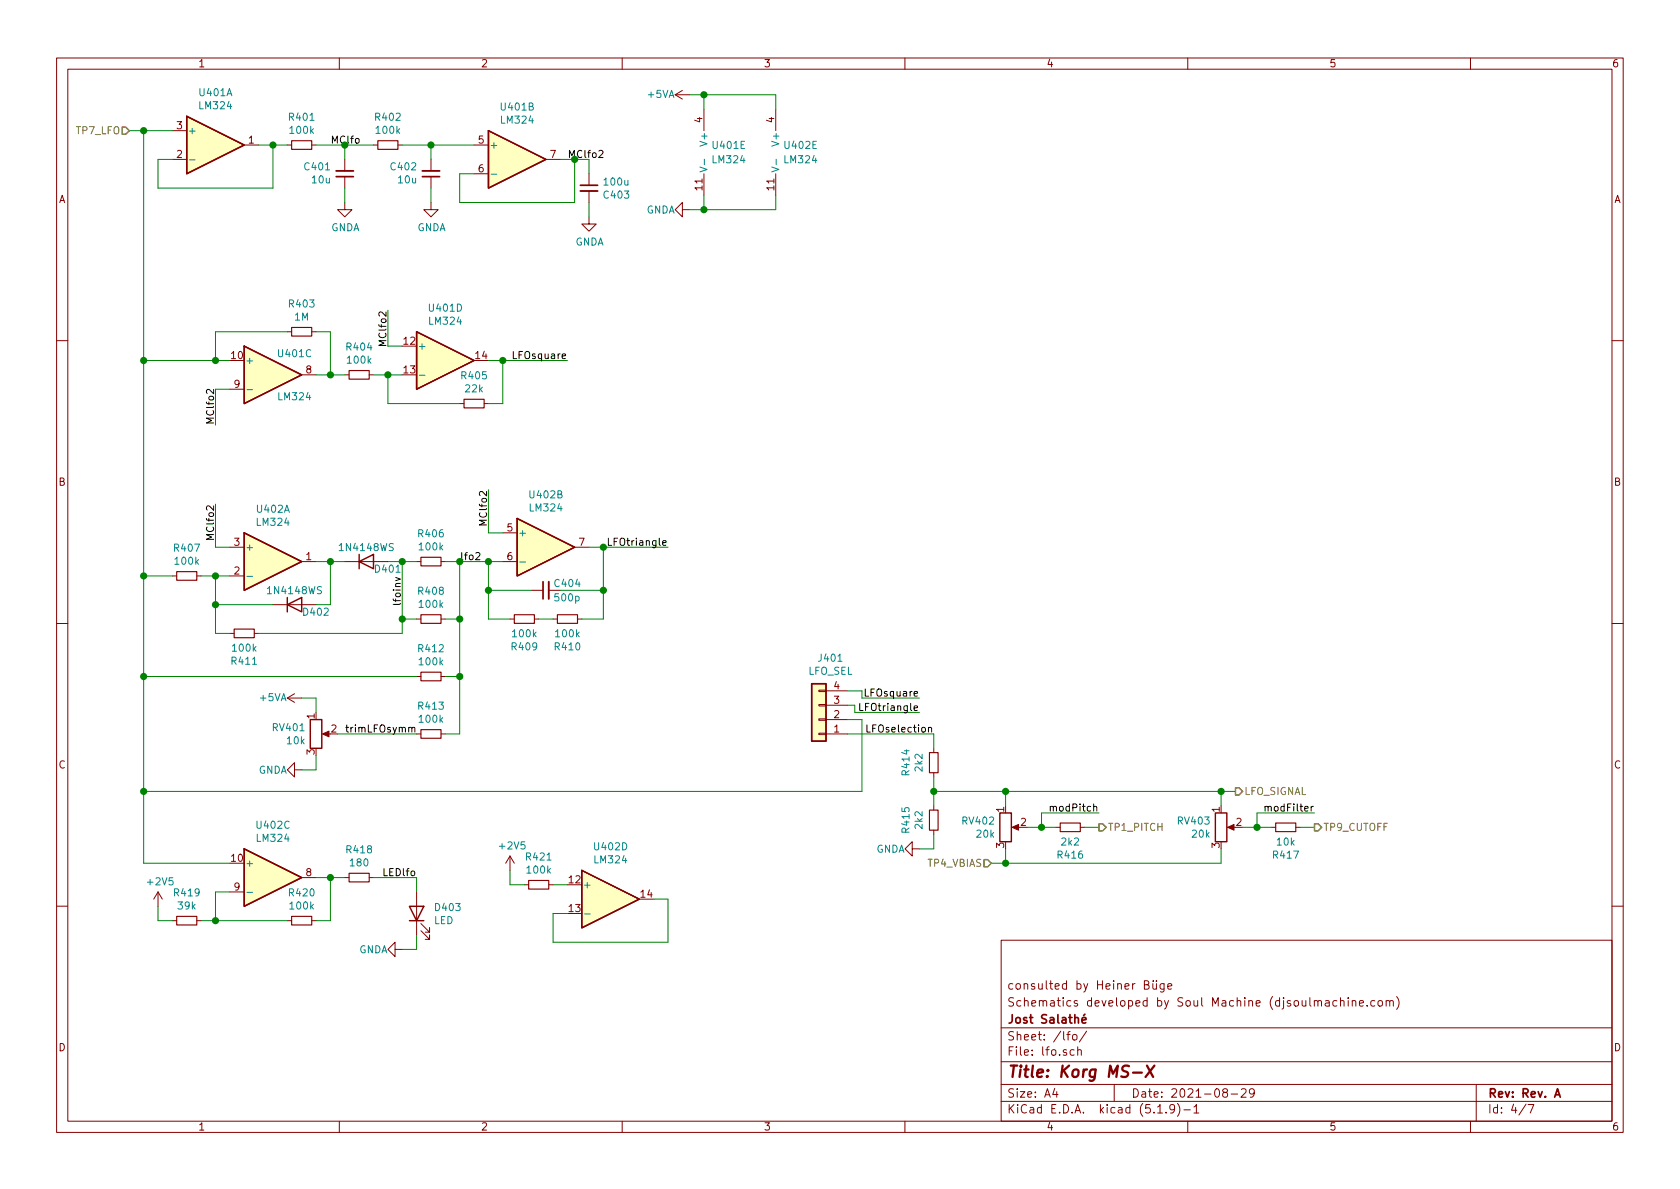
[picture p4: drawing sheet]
EESchema Schematic File Version 4
EELAYER 30 0
EELAYER END
$Descr A4 11693 8268
encoding utf-8
Sheet 4 7
Title "Korg MS-X"
Date "2021-08-29"
Rev "Rev. A"
Comp "Jost Salathé"
Comment1 "Schematics developed by Soul Machine (djsoulmachine.com)"
Comment2 "consulted by Heiner Büge"
Comment3 ""
Comment4 ""
$EndDescr
$Comp
L Device:C_Small C?
U 1 1
P 2400 1200
AR Path="/610432D0" Ref="C?"  Part="1" 
AR Path="/60FA358D/610432D0" Ref="C?"  Part="1" 
AR Path="/610426AE/610432D0" Ref="C401"  Part="1" 
F 0 "C401" H 2308 1154 50  0000 R CNN
F 1 "10u" H 2308 1245 50  0000 R CNN
F 2 "Capacitor_SMD:C_0805_2012Metric_Pad1.18x1.45mm_HandSolder" H 2400 1200 50  0001 C CNN
F 3 "~" H 2400 1200 50  0001 C CNN
F 4 "C15850" H 2400 1200 50  0001 C CNN "LCSC"
	1    2400 1200
	1    0    0    1   
$EndComp
Text HLabel 900  900  0    50   Input ~ 0
TP7_LFO
$Comp
L Amplifier_Operational:LM324 U?
U 1 1
P 1500 1000
AR Path="/60F8D8A8/61057BA4" Ref="U?"  Part="1" 
AR Path="/61041226/61057BA4" Ref="U?"  Part="1" 
AR Path="/610426AE/61057BA4" Ref="U401"  Part="1" 
F 0 "U401" H 1500 1367 50  0000 C CNN
F 1 "LM324" H 1500 1276 50  0000 C CNN
F 2 "Package_SO:SOIC-14_3.9x8.7mm_P1.27mm" H 1450 1100 50  0001 C CNN
F 3 "http://www.ti.com/lit/ds/symlink/lm2902-n.pdf" H 1550 1200 50  0001 C CNN
F 4 "C71035" H 1500 1000 50  0001 C CNN "LCSC"
	1    1500 1000
	1    0    0    -1  
$EndComp
$Comp
L Amplifier_Operational:LM324 U?
U 2 1
P 3600 1100
AR Path="/60F8D8A8/61057BAA" Ref="U?"  Part="2" 
AR Path="/61041226/61057BAA" Ref="U?"  Part="2" 
AR Path="/610426AE/61057BAA" Ref="U401"  Part="2" 
F 0 "U401" H 3600 1467 50  0000 C CNN
F 1 "LM324" H 3600 1376 50  0000 C CNN
F 2 "Package_SO:SOIC-14_3.9x8.7mm_P1.27mm" H 3550 1200 50  0001 C CNN
F 3 "http://www.ti.com/lit/ds/symlink/lm2902-n.pdf" H 3650 1300 50  0001 C CNN
F 4 "C71035" H 3600 1100 50  0001 C CNN "LCSC"
	2    3600 1100
	1    0    0    -1  
$EndComp
$Comp
L Amplifier_Operational:LM324 U?
U 5 1
P 5000 1050
AR Path="/60F8D8A8/61057BB0" Ref="U?"  Part="5" 
AR Path="/61041226/61057BB0" Ref="U?"  Part="5" 
AR Path="/610426AE/61057BB0" Ref="U401"  Part="5" 
F 0 "U401" H 4950 1100 50  0000 L CNN
F 1 "LM324" H 4950 1000 50  0000 L CNN
F 2 "Package_SO:SOIC-14_3.9x8.7mm_P1.27mm" H 4950 1150 50  0001 C CNN
F 3 "http://www.ti.com/lit/ds/symlink/lm2902-n.pdf" H 5050 1250 50  0001 C CNN
F 4 "C71035" H 5000 1050 50  0001 C CNN "LCSC"
	5    5000 1050
	1    0    0    -1  
$EndComp
Wire Wire Line
	1200 1100 1100 1100
Wire Wire Line
	1100 1100 1100 1300
Wire Wire Line
	1100 1300 1900 1300
Wire Wire Line
	1900 1300 1900 1000
Wire Wire Line
	1900 1000 1800 1000
$Comp
L power:+5VA #PWR?
U 1 1
P 4800 650
AR Path="/60FA358D/61057BBC" Ref="#PWR?"  Part="1" 
AR Path="/60F8D8A8/61057BBC" Ref="#PWR?"  Part="1" 
AR Path="/61041226/61057BBC" Ref="#PWR?"  Part="1" 
AR Path="/610426AE/61057BBC" Ref="#PWR0401"  Part="1" 
F 0 "#PWR0401" H 4800 500 50  0001 C CNN
F 1 "+5VA" V 4800 850 50  0000 C CNN
F 2 "" H 4800 650 50  0001 C CNN
F 3 "" H 4800 650 50  0001 C CNN
	1    4800 650 
	0    -1   -1   0   
$EndComp
Wire Wire Line
	4900 650  4900 750 
$Comp
L power:GNDA #PWR?
U 1 1
P 4800 1450
AR Path="/60F8D8A8/61057BC3" Ref="#PWR?"  Part="1" 
AR Path="/61041226/61057BC3" Ref="#PWR?"  Part="1" 
AR Path="/610426AE/61057BC3" Ref="#PWR0404"  Part="1" 
F 0 "#PWR0404" H 4800 1200 50  0001 C CNN
F 1 "GNDA" V 4800 1250 50  0000 C CNN
F 2 "" H 4800 1450 50  0001 C CNN
F 3 "" H 4800 1450 50  0001 C CNN
	1    4800 1450
	0    1    1    0   
$EndComp
Wire Wire Line
	4900 1450 4900 1350
$Comp
L Device:R_Small R?
U 1 1
P 2100 1000
AR Path="/60F8D8A8/61057BCA" Ref="R?"  Part="1" 
AR Path="/61041226/61057BCA" Ref="R?"  Part="1" 
AR Path="/610426AE/61057BCA" Ref="R401"  Part="1" 
F 0 "R401" V 1904 1000 50  0000 C CNN
F 1 "100k" V 1995 1000 50  0000 C CNN
F 2 "Resistor_SMD:R_0805_2012Metric_Pad1.20x1.40mm_HandSolder" H 2100 1000 50  0001 C CNN
F 3 "~" H 2100 1000 50  0001 C CNN
F 4 "C149504" H 2100 1000 50  0001 C CNN "LCSC"
	1    2100 1000
	0    1    1    0   
$EndComp
Wire Wire Line
	1900 1000 2000 1000
$Comp
L power:GNDA #PWR?
U 1 1
P 3000 1400
AR Path="/60F8D8A8/61057BD7" Ref="#PWR?"  Part="1" 
AR Path="/61041226/61057BD7" Ref="#PWR?"  Part="1" 
AR Path="/610426AE/61057BD7" Ref="#PWR0403"  Part="1" 
F 0 "#PWR0403" H 3000 1150 50  0001 C CNN
F 1 "GNDA" H 3005 1227 50  0000 C CNN
F 2 "" H 3000 1400 50  0001 C CNN
F 3 "" H 3000 1400 50  0001 C CNN
	1    3000 1400
	1    0    0    -1  
$EndComp
Wire Wire Line
	3000 1300 3000 1400
Connection ~ 1900 1000
Wire Wire Line
	3300 1200 3200 1200
Wire Wire Line
	3200 1200 3200 1400
Wire Wire Line
	3200 1400 4000 1400
Wire Wire Line
	4000 1400 4000 1100
Wire Wire Line
	4000 1100 3900 1100
$Comp
L power:GNDA #PWR?
U 1 1
P 4100 1500
AR Path="/60F8D8A8/61057BE4" Ref="#PWR?"  Part="1" 
AR Path="/61041226/61057BE4" Ref="#PWR?"  Part="1" 
AR Path="/610426AE/61057BE4" Ref="#PWR0405"  Part="1" 
F 0 "#PWR0405" H 4100 1250 50  0001 C CNN
F 1 "GNDA" H 4105 1327 50  0000 C CNN
F 2 "" H 4100 1500 50  0001 C CNN
F 3 "" H 4100 1500 50  0001 C CNN
	1    4100 1500
	1    0    0    -1  
$EndComp
Text Label 3950 1100 0    50   ~ 0
MClfo2
Wire Wire Line
	4100 1500 4100 1400
Wire Wire Line
	4100 1100 4000 1100
Wire Wire Line
	4100 1200 4100 1100
Connection ~ 4000 1100
Wire Wire Line
	2800 1000 3000 1000
$Comp
L Device:R_Small R?
U 1 1
P 2700 1000
AR Path="/60F8D8A8/61057BF6" Ref="R?"  Part="1" 
AR Path="/61041226/61057BF6" Ref="R?"  Part="1" 
AR Path="/610426AE/61057BF6" Ref="R402"  Part="1" 
F 0 "R402" V 2504 1000 50  0000 C CNN
F 1 "100k" V 2595 1000 50  0000 C CNN
F 2 "Resistor_SMD:R_0805_2012Metric_Pad1.20x1.40mm_HandSolder" H 2700 1000 50  0001 C CNN
F 3 "~" H 2700 1000 50  0001 C CNN
F 4 "C149504" H 2700 1000 50  0001 C CNN "LCSC"
	1    2700 1000
	0    1    1    0   
$EndComp
Connection ~ 2400 1000
Wire Wire Line
	2400 1000 2600 1000
Wire Wire Line
	2200 1000 2400 1000
Wire Wire Line
	2400 1300 2400 1400
Wire Wire Line
	2400 1000 2400 1100
$Comp
L power:GNDA #PWR?
U 1 1
P 2400 1400
AR Path="/60F8D8A8/61057C01" Ref="#PWR?"  Part="1" 
AR Path="/61041226/61057C01" Ref="#PWR?"  Part="1" 
AR Path="/610426AE/61057C01" Ref="#PWR0402"  Part="1" 
F 0 "#PWR0402" H 2400 1150 50  0001 C CNN
F 1 "GNDA" H 2405 1227 50  0000 C CNN
F 2 "" H 2400 1400 50  0001 C CNN
F 3 "" H 2400 1400 50  0001 C CNN
	1    2400 1400
	1    0    0    -1  
$EndComp
Text Label 2300 1000 0    50   ~ 0
MClfo
Wire Wire Line
	3300 1000 3000 1000
Connection ~ 3000 1000
Wire Wire Line
	3000 1000 3000 1100
Wire Wire Line
	4800 1450 4900 1450
Wire Wire Line
	4900 650  4800 650 
$Comp
L Amplifier_Operational:LM324 U?
U 3 1
P 1900 2600
AR Path="/60F8D8A8/61063B0C" Ref="U?"  Part="3" 
AR Path="/61041226/61063B0C" Ref="U?"  Part="3" 
AR Path="/610426AE/61063B0C" Ref="U401"  Part="3" 
F 0 "U401" H 2050 2750 50  0000 C CNN
F 1 "LM324" H 2050 2450 50  0000 C CNN
F 2 "Package_SO:SOIC-14_3.9x8.7mm_P1.27mm" H 1850 2700 50  0001 C CNN
F 3 "http://www.ti.com/lit/ds/symlink/lm2902-n.pdf" H 1950 2800 50  0001 C CNN
F 4 "C71035" H 1900 2600 50  0001 C CNN "LCSC"
	3    1900 2600
	1    0    0    -1  
$EndComp
$Comp
L Amplifier_Operational:LM324 U?
U 4 1
P 3100 2500
AR Path="/60F8D8A8/61063B12" Ref="U?"  Part="4" 
AR Path="/61041226/61063B12" Ref="U?"  Part="4" 
AR Path="/610426AE/61063B12" Ref="U401"  Part="4" 
F 0 "U401" H 3100 2867 50  0000 C CNN
F 1 "LM324" H 3100 2776 50  0000 C CNN
F 2 "Package_SO:SOIC-14_3.9x8.7mm_P1.27mm" H 3050 2600 50  0001 C CNN
F 3 "http://www.ti.com/lit/ds/symlink/lm2902-n.pdf" H 3150 2700 50  0001 C CNN
F 4 "C71035" H 3100 2500 50  0001 C CNN "LCSC"
	4    3100 2500
	1    0    0    -1  
$EndComp
$Comp
L Device:R_Small R?
U 1 1
P 2100 2300
AR Path="/60F8D8A8/61063B1E" Ref="R?"  Part="1" 
AR Path="/61041226/61063B1E" Ref="R?"  Part="1" 
AR Path="/610426AE/61063B1E" Ref="R403"  Part="1" 
F 0 "R403" V 1904 2300 50  0000 C CNN
F 1 "1M" V 1995 2300 50  0000 C CNN
F 2 "Resistor_SMD:R_0805_2012Metric_Pad1.20x1.40mm_HandSolder" H 2100 2300 50  0001 C CNN
F 3 "~" H 2100 2300 50  0001 C CNN
F 4 "C17514" H 2100 2300 50  0001 C CNN "LCSC"
	1    2100 2300
	0    1    1    0   
$EndComp
Wire Wire Line
	2300 2600 2200 2600
$Comp
L Device:R_Small R?
U 1 1
P 3300 2800
AR Path="/60F8D8A8/61063B40" Ref="R?"  Part="1" 
AR Path="/61041226/61063B40" Ref="R?"  Part="1" 
AR Path="/610426AE/61063B40" Ref="R405"  Part="1" 
F 0 "R405" V 3104 2800 50  0000 C CNN
F 1 "22k" V 3195 2800 50  0000 C CNN
F 2 "Resistor_SMD:R_0805_2012Metric_Pad1.20x1.40mm_HandSolder" H 3300 2800 50  0001 C CNN
F 3 "~" H 3300 2800 50  0001 C CNN
F 4 "C17560" H 3300 2800 50  0001 C CNN "LCSC"
	1    3300 2800
	0    1    1    0   
$EndComp
Wire Wire Line
	2800 2600 2700 2600
Wire Wire Line
	2700 2800 2700 2600
Wire Wire Line
	3200 2800 2700 2800
Connection ~ 2700 2600
Wire Wire Line
	2700 2600 2600 2600
$Comp
L Device:C_Small C?
U 1 1
P 3000 1200
AR Path="/61066847" Ref="C?"  Part="1" 
AR Path="/60FA358D/61066847" Ref="C?"  Part="1" 
AR Path="/610426AE/61066847" Ref="C402"  Part="1" 
F 0 "C402" H 2908 1154 50  0000 R CNN
F 1 "10u" H 2908 1245 50  0000 R CNN
F 2 "Capacitor_SMD:C_0805_2012Metric_Pad1.18x1.45mm_HandSolder" H 3000 1200 50  0001 C CNN
F 3 "~" H 3000 1200 50  0001 C CNN
F 4 "C15850" H 3000 1200 50  0001 C CNN "LCSC"
	1    3000 1200
	1    0    0    1   
$EndComp
Text Label 1500 2950 1    50   ~ 0
MClfo2
Wire Wire Line
	1500 2950 1500 2700
Wire Wire Line
	1500 2700 1600 2700
Text Label 2700 2150 3    50   ~ 0
MClfo2
Wire Wire Line
	2700 2150 2700 2400
Wire Wire Line
	2700 2400 2800 2400
Wire Wire Line
	2300 2600 2300 2300
Wire Wire Line
	2300 2300 2200 2300
Wire Wire Line
	1500 2300 1500 2500
Wire Wire Line
	1500 2500 1600 2500
Wire Wire Line
	2000 2300 1500 2300
Connection ~ 1500 2500
$Comp
L Device:R_Small R?
U 1 1
P 2500 2600
AR Path="/60F8D8A8/610FCA58" Ref="R?"  Part="1" 
AR Path="/61041226/610FCA58" Ref="R?"  Part="1" 
AR Path="/610426AE/610FCA58" Ref="R404"  Part="1" 
F 0 "R404" V 2304 2600 50  0000 C CNN
F 1 "100k" V 2395 2600 50  0000 C CNN
F 2 "Resistor_SMD:R_0805_2012Metric_Pad1.20x1.40mm_HandSolder" H 2500 2600 50  0001 C CNN
F 3 "~" H 2500 2600 50  0001 C CNN
F 4 "C149504" H 2500 2600 50  0001 C CNN "LCSC"
	1    2500 2600
	0    1    1    0   
$EndComp
$Comp
L Amplifier_Operational:LM324 U?
U 3 1
P 1900 6100
AR Path="/60F8D8A8/6111BD3C" Ref="U?"  Part="3" 
AR Path="/61041226/6111BD3C" Ref="U?"  Part="3" 
AR Path="/610426AE/6111BD3C" Ref="U402"  Part="3" 
F 0 "U402" H 1900 6467 50  0000 C CNN
F 1 "LM324" H 1900 6376 50  0000 C CNN
F 2 "Package_SO:SOIC-14_3.9x8.7mm_P1.27mm" H 1850 6200 50  0001 C CNN
F 3 "http://www.ti.com/lit/ds/symlink/lm2902-n.pdf" H 1950 6300 50  0001 C CNN
F 4 "C71035" H 1900 6100 50  0001 C CNN "LCSC"
	3    1900 6100
	1    0    0    -1  
$EndComp
$Comp
L Amplifier_Operational:LM324 U?
U 4 1
P 4250 6250
AR Path="/60F8D8A8/6111BD42" Ref="U?"  Part="4" 
AR Path="/61041226/6111BD42" Ref="U?"  Part="4" 
AR Path="/610426AE/6111BD42" Ref="U402"  Part="4" 
F 0 "U402" H 4250 6617 50  0000 C CNN
F 1 "LM324" H 4250 6526 50  0000 C CNN
F 2 "Package_SO:SOIC-14_3.9x8.7mm_P1.27mm" H 4200 6350 50  0001 C CNN
F 3 "http://www.ti.com/lit/ds/symlink/lm2902-n.pdf" H 4300 6450 50  0001 C CNN
F 4 "C71035" H 4250 6250 50  0001 C CNN "LCSC"
	4    4250 6250
	1    0    0    -1  
$EndComp
$Comp
L Device:R_Small R?
U 1 1
P 1300 4000
AR Path="/60F8D8A8/6111BD48" Ref="R?"  Part="1" 
AR Path="/61041226/6111BD48" Ref="R?"  Part="1" 
AR Path="/610426AE/6111BD48" Ref="R407"  Part="1" 
F 0 "R407" V 1104 4000 50  0000 C CNN
F 1 "100k" V 1195 4000 50  0000 C CNN
F 2 "Resistor_SMD:R_0805_2012Metric_Pad1.20x1.40mm_HandSolder" H 1300 4000 50  0001 C CNN
F 3 "~" H 1300 4000 50  0001 C CNN
F 4 "C149504" H 1300 4000 50  0001 C CNN "LCSC"
	1    1300 4000
	0    1    1    0   
$EndComp
$Comp
L Diode:1N4148WS D?
U 1 1
P 2050 4200
AR Path="/60F8D8A8/6111BD4E" Ref="D?"  Part="1" 
AR Path="/61041226/6111BD4E" Ref="D?"  Part="1" 
AR Path="/610426AE/6111BD4E" Ref="D402"  Part="1" 
F 0 "D402" H 2100 4150 50  0000 L CNN
F 1 "1N4148WS" H 2050 4300 50  0000 C CNN
F 2 "Diode_SMD:D_SOD-323" H 2050 4025 50  0001 C CNN
F 3 "https://www.vishay.com/docs/85751/1n4148ws.pdf" H 2050 4200 50  0001 C CNN
F 4 "C2128" H 2050 4200 50  0001 C CNN "LCSC"
	1    2050 4200
	1    0    0    -1  
$EndComp
Wire Wire Line
	1500 3500 1500 3800
Wire Wire Line
	1500 3800 1600 3800
$Comp
L Device:R_Small R?
U 1 1
P 1700 4400
AR Path="/60F8D8A8/6111BD56" Ref="R?"  Part="1" 
AR Path="/61041226/6111BD56" Ref="R?"  Part="1" 
AR Path="/610426AE/6111BD56" Ref="R411"  Part="1" 
F 0 "R411" V 1504 4400 50  0000 C CNN
F 1 "100k" V 1595 4400 50  0000 C CNN
F 2 "Resistor_SMD:R_0805_2012Metric_Pad1.20x1.40mm_HandSolder" H 1700 4400 50  0001 C CNN
F 3 "~" H 1700 4400 50  0001 C CNN
F 4 "C149504" H 1700 4400 50  0001 C CNN "LCSC"
	1    1700 4400
	0    1    -1   0   
$EndComp
Wire Wire Line
	2200 3900 2300 3900
Wire Wire Line
	2300 4200 2200 4200
Wire Wire Line
	1500 4000 1600 4000
Wire Wire Line
	1500 4200 1900 4200
Wire Wire Line
	1400 4000 1500 4000
Connection ~ 1500 4000
Wire Wire Line
	1500 4000 1500 4200
Wire Wire Line
	2300 3900 2300 4200
$Comp
L Diode:1N4148WS D?
U 1 1
P 2550 3900
AR Path="/60F8D8A8/6111BD64" Ref="D?"  Part="1" 
AR Path="/61041226/6111BD64" Ref="D?"  Part="1" 
AR Path="/610426AE/6111BD64" Ref="D401"  Part="1" 
F 0 "D401" H 2600 3850 50  0000 L CNN
F 1 "1N4148WS" H 2550 4000 50  0000 C CNN
F 2 "Diode_SMD:D_SOD-323" H 2550 3725 50  0001 C CNN
F 3 "https://www.vishay.com/docs/85751/1n4148ws.pdf" H 2550 3900 50  0001 C CNN
F 4 "C2128" H 2550 3900 50  0001 C CNN "LCSC"
	1    2550 3900
	1    0    0    -1  
$EndComp
Wire Wire Line
	2300 3900 2400 3900
Wire Wire Line
	2800 3900 2800 4300
Wire Wire Line
	2800 4400 1800 4400
Wire Wire Line
	1500 4400 1500 4200
Wire Wire Line
	1600 4400 1500 4400
Wire Wire Line
	2700 3900 2800 3900
Connection ~ 2300 3900
Connection ~ 1500 4200
Wire Wire Line
	1000 4000 1200 4000
$Comp
L Device:R_Small R?
U 1 1
P 3000 3900
AR Path="/60F8D8A8/6111BD74" Ref="R?"  Part="1" 
AR Path="/61041226/6111BD74" Ref="R?"  Part="1" 
AR Path="/610426AE/6111BD74" Ref="R406"  Part="1" 
F 0 "R406" V 2804 3900 50  0000 C CNN
F 1 "100k" V 2895 3900 50  0000 C CNN
F 2 "Resistor_SMD:R_0805_2012Metric_Pad1.20x1.40mm_HandSolder" H 3000 3900 50  0001 C CNN
F 3 "~" H 3000 3900 50  0001 C CNN
F 4 "C149504" H 3000 3900 50  0001 C CNN "LCSC"
	1    3000 3900
	0    1    1    0   
$EndComp
$Comp
L Device:R_Small R?
U 1 1
P 3000 4300
AR Path="/60F8D8A8/6111BD7A" Ref="R?"  Part="1" 
AR Path="/61041226/6111BD7A" Ref="R?"  Part="1" 
AR Path="/610426AE/6111BD7A" Ref="R408"  Part="1" 
F 0 "R408" V 2804 4300 50  0000 C CNN
F 1 "100k" V 2895 4300 50  0000 C CNN
F 2 "Resistor_SMD:R_0805_2012Metric_Pad1.20x1.40mm_HandSolder" H 3000 4300 50  0001 C CNN
F 3 "~" H 3000 4300 50  0001 C CNN
F 4 "C149504" H 3000 4300 50  0001 C CNN "LCSC"
	1    3000 4300
	0    1    1    0   
$EndComp
$Comp
L Device:R_Small R?
U 1 1
P 3000 4700
AR Path="/60F8D8A8/6111BD80" Ref="R?"  Part="1" 
AR Path="/61041226/6111BD80" Ref="R?"  Part="1" 
AR Path="/610426AE/6111BD80" Ref="R412"  Part="1" 
F 0 "R412" V 2804 4700 50  0000 C CNN
F 1 "100k" V 2895 4700 50  0000 C CNN
F 2 "Resistor_SMD:R_0805_2012Metric_Pad1.20x1.40mm_HandSolder" H 3000 4700 50  0001 C CNN
F 3 "~" H 3000 4700 50  0001 C CNN
F 4 "C149504" H 3000 4700 50  0001 C CNN "LCSC"
	1    3000 4700
	0    1    1    0   
$EndComp
$Comp
L Device:R_Small R?
U 1 1
P 3000 5100
AR Path="/60F8D8A8/6111BD86" Ref="R?"  Part="1" 
AR Path="/61041226/6111BD86" Ref="R?"  Part="1" 
AR Path="/610426AE/6111BD86" Ref="R413"  Part="1" 
F 0 "R413" V 2804 5100 50  0000 C CNN
F 1 "100k" V 2895 5100 50  0000 C CNN
F 2 "Resistor_SMD:R_0805_2012Metric_Pad1.20x1.40mm_HandSolder" H 3000 5100 50  0001 C CNN
F 3 "~" H 3000 5100 50  0001 C CNN
F 4 "C149504" H 3000 5100 50  0001 C CNN "LCSC"
	1    3000 5100
	0    1    1    0   
$EndComp
Wire Wire Line
	1000 4000 1000 4700
Wire Wire Line
	1000 4700 2900 4700
Wire Wire Line
	2900 4300 2800 4300
Connection ~ 2800 4300
Wire Wire Line
	2800 4300 2800 4400
Wire Wire Line
	2900 3900 2800 3900
Connection ~ 2800 3900
Wire Wire Line
	3100 3900 3200 3900
Wire Wire Line
	3200 3900 3200 4300
Wire Wire Line
	3200 4300 3100 4300
Wire Wire Line
	3200 4300 3200 4700
Wire Wire Line
	3200 4700 3100 4700
Connection ~ 3200 4300
Wire Wire Line
	3200 4700 3200 5100
Wire Wire Line
	3200 5100 3100 5100
Connection ~ 3200 4700
$Comp
L Device:R_POT RV?
U 1 1
P 2200 5100
AR Path="/60F8D8A8/6111BD9D" Ref="RV?"  Part="1" 
AR Path="/61041226/6111BD9D" Ref="RV?"  Part="1" 
AR Path="/610426AE/6111BD9D" Ref="RV401"  Part="1" 
F 0 "RV401" H 2130 5146 50  0000 R CNN
F 1 "10k" H 2130 5055 50  0000 R CNN
F 2 "Potentiometer_THT:Potentiometer_Bourns_3296W_Vertical" H 2200 5100 50  0001 C CNN
F 3 "~" H 2200 5100 50  0001 C CNN
	1    2200 5100
	1    0    0    -1  
$EndComp
$Comp
L power:+5VA #PWR?
U 1 1
P 2100 4850
AR Path="/60FA358D/6111BDA3" Ref="#PWR?"  Part="1" 
AR Path="/60F8D8A8/6111BDA3" Ref="#PWR?"  Part="1" 
AR Path="/61041226/6111BDA3" Ref="#PWR?"  Part="1" 
AR Path="/610426AE/6111BDA3" Ref="#PWR0406"  Part="1" 
F 0 "#PWR0406" H 2100 4700 50  0001 C CNN
F 1 "+5VA" V 2100 5050 50  0000 C CNN
F 2 "" H 2100 4850 50  0001 C CNN
F 3 "" H 2100 4850 50  0001 C CNN
	1    2100 4850
	0    -1   -1   0   
$EndComp
$Comp
L power:GNDA #PWR?
U 1 1
P 2100 5350
AR Path="/60F8D8A8/6111BDA9" Ref="#PWR?"  Part="1" 
AR Path="/61041226/6111BDA9" Ref="#PWR?"  Part="1" 
AR Path="/610426AE/6111BDA9" Ref="#PWR0407"  Part="1" 
F 0 "#PWR0407" H 2100 5100 50  0001 C CNN
F 1 "GNDA" V 2100 5150 50  0000 C CNN
F 2 "" H 2100 5350 50  0001 C CNN
F 3 "" H 2100 5350 50  0001 C CNN
	1    2100 5350
	0    1    1    0   
$EndComp
Wire Wire Line
	2100 4850 2200 4850
Wire Wire Line
	2200 4850 2200 4950
Wire Wire Line
	2200 5250 2200 5350
Wire Wire Line
	2200 5350 2100 5350
Wire Wire Line
	2900 5100 2350 5100
$Comp
L Device:R_Small R?
U 1 1
P 3650 4300
AR Path="/60F8D8A8/6111BDB4" Ref="R?"  Part="1" 
AR Path="/61041226/6111BDB4" Ref="R?"  Part="1" 
AR Path="/610426AE/6111BDB4" Ref="R409"  Part="1" 
F 0 "R409" V 3454 4300 50  0000 C CNN
F 1 "100k" V 3545 4300 50  0000 C CNN
F 2 "Resistor_SMD:R_0805_2012Metric_Pad1.20x1.40mm_HandSolder" H 3650 4300 50  0001 C CNN
F 3 "~" H 3650 4300 50  0001 C CNN
F 4 "C149504" H 3650 4300 50  0001 C CNN "LCSC"
	1    3650 4300
	0    1    -1   0   
$EndComp
$Comp
L Device:R_Small R?
U 1 1
P 3950 4300
AR Path="/60F8D8A8/6111BDBA" Ref="R?"  Part="1" 
AR Path="/61041226/6111BDBA" Ref="R?"  Part="1" 
AR Path="/610426AE/6111BDBA" Ref="R410"  Part="1" 
F 0 "R410" V 3754 4300 50  0000 C CNN
F 1 "100k" V 3845 4300 50  0000 C CNN
F 2 "Resistor_SMD:R_0805_2012Metric_Pad1.20x1.40mm_HandSolder" H 3950 4300 50  0001 C CNN
F 3 "~" H 3950 4300 50  0001 C CNN
F 4 "C149504" H 3950 4300 50  0001 C CNN "LCSC"
	1    3950 4300
	0    1    -1   0   
$EndComp
$Comp
L Device:C_Small C?
U 1 1
P 3800 4100
AR Path="/60F8D8A8/6111BDC0" Ref="C?"  Part="1" 
AR Path="/61041226/6111BDC0" Ref="C?"  Part="1" 
AR Path="/610426AE/6111BDC0" Ref="C404"  Part="1" 
F 0 "C404" V 3750 4050 50  0000 R CNN
F 1 "500p" V 3850 4050 50  0000 R CNN
F 2 "Capacitor_SMD:C_0805_2012Metric_Pad1.18x1.45mm_HandSolder" H 3800 4100 50  0001 C CNN
F 3 "~" H 3800 4100 50  0001 C CNN
F 4 "C1747" H 3800 4100 50  0001 C CNN "LCSC"
	1    3800 4100
	0    -1   1    0   
$EndComp
Wire Wire Line
	4100 3800 4200 3800
Wire Wire Line
	4200 3800 4200 4100
Wire Wire Line
	4200 4100 3900 4100
Wire Wire Line
	3400 4100 3400 3900
Wire Wire Line
	3400 3900 3500 3900
Wire Wire Line
	3700 4100 3400 4100
Wire Wire Line
	4200 4100 4200 4300
Wire Wire Line
	4200 4300 4050 4300
Wire Wire Line
	3400 4300 3400 4100
Wire Wire Line
	3550 4300 3400 4300
Wire Wire Line
	3850 4300 3750 4300
Connection ~ 4200 4100
Connection ~ 3400 4100
Wire Wire Line
	3400 3400 3400 3700
Wire Wire Line
	3400 3700 3500 3700
Wire Wire Line
	3200 3900 3400 3900
Connection ~ 3200 3900
Connection ~ 3400 3900
Text Label 4650 3800 2    50   ~ 0
LFOtriangle
Wire Wire Line
	4650 3800 4200 3800
Connection ~ 4200 3800
Text Label 1500 3500 3    50   ~ 0
MClfo2
Text Label 3400 3400 3    50   ~ 0
MClfo2
Wire Wire Line
	2400 2600 2300 2600
Connection ~ 2300 2600
Wire Wire Line
	3400 2800 3500 2800
Wire Wire Line
	3500 2800 3500 2500
Wire Wire Line
	3500 2500 3400 2500
Text Label 3950 2500 2    50   ~ 0
LFOsquare
Wire Wire Line
	3950 2500 3500 2500
Connection ~ 3500 2500
Wire Wire Line
	900  900  1000 900 
Wire Wire Line
	1000 2500 1000 900 
Connection ~ 1000 900 
Wire Wire Line
	1000 900  1200 900 
$Comp
L Amplifier_Operational:LM324 U?
U 1 1
P 1900 3900
AR Path="/60F8D8A8/61149563" Ref="U?"  Part="1" 
AR Path="/61041226/61149563" Ref="U?"  Part="1" 
AR Path="/610426AE/61149563" Ref="U402"  Part="1" 
F 0 "U402" H 1900 4267 50  0000 C CNN
F 1 "LM324" H 1900 4176 50  0000 C CNN
F 2 "Package_SO:SOIC-14_3.9x8.7mm_P1.27mm" H 1850 4000 50  0001 C CNN
F 3 "http://www.ti.com/lit/ds/symlink/lm2902-n.pdf" H 1950 4100 50  0001 C CNN
F 4 "C71035" H 1900 3900 50  0001 C CNN "LCSC"
	1    1900 3900
	1    0    0    -1  
$EndComp
$Comp
L Amplifier_Operational:LM324 U?
U 2 1
P 3800 3800
AR Path="/60F8D8A8/6114AA9B" Ref="U?"  Part="2" 
AR Path="/61041226/6114AA9B" Ref="U?"  Part="2" 
AR Path="/610426AE/6114AA9B" Ref="U402"  Part="2" 
F 0 "U402" H 3800 4167 50  0000 C CNN
F 1 "LM324" H 3800 4076 50  0000 C CNN
F 2 "Package_SO:SOIC-14_3.9x8.7mm_P1.27mm" H 3750 3900 50  0001 C CNN
F 3 "http://www.ti.com/lit/ds/symlink/lm2902-n.pdf" H 3850 4000 50  0001 C CNN
F 4 "C71035" H 3800 3800 50  0001 C CNN "LCSC"
	2    3800 3800
	1    0    0    -1  
$EndComp
$Comp
L Amplifier_Operational:LM324 U?
U 5 1
P 5500 1050
AR Path="/60F8D8A8/6114FB48" Ref="U?"  Part="5" 
AR Path="/61041226/6114FB48" Ref="U?"  Part="5" 
AR Path="/610426AE/6114FB48" Ref="U402"  Part="5" 
F 0 "U402" H 5450 1100 50  0000 L CNN
F 1 "LM324" H 5450 1000 50  0000 L CNN
F 2 "Package_SO:SOIC-14_3.9x8.7mm_P1.27mm" H 5450 1150 50  0001 C CNN
F 3 "http://www.ti.com/lit/ds/symlink/lm2902-n.pdf" H 5550 1250 50  0001 C CNN
F 4 "C71035" H 5500 1050 50  0001 C CNN "LCSC"
	5    5500 1050
	1    0    0    -1  
$EndComp
Wire Wire Line
	4900 650  5400 650 
Wire Wire Line
	5400 650  5400 750 
Connection ~ 4900 650 
Wire Wire Line
	4900 1450 5400 1450
Wire Wire Line
	5400 1450 5400 1350
Connection ~ 4900 1450
Wire Wire Line
	1000 2500 1500 2500
Wire Wire Line
	1000 4000 1000 2500
Connection ~ 1000 4000
Connection ~ 1000 2500
Text Label 2800 4000 3    50   ~ 0
lfoinv
Text Label 3200 3900 0    50   ~ 0
lfo2
$Comp
L Connector_Generic:Conn_01x04 J401
U 1 1
P 5700 5000
F 0 "J401" H 5618 4575 50  0000 C CNN
F 1 "LFO_SEL" H 5618 4666 50  0000 C CNN
F 2 "Connector_PinHeader_2.54mm:PinHeader_1x04_P2.54mm_Vertical" H 5700 5000 50  0001 C CNN
F 3 "~" H 5700 5000 50  0001 C CNN
	1    5700 5000
	-1   0    0    1   
$EndComp
Wire Wire Line
	5900 5000 6000 5000
Wire Wire Line
	6000 5000 6000 5500
Wire Wire Line
	6000 5500 1000 5500
Wire Wire Line
	1000 5500 1000 4700
Connection ~ 1000 4700
Text Label 6400 4950 2    50   ~ 0
LFOtriangle
Text Label 6400 4850 2    50   ~ 0
LFOsquare
Wire Wire Line
	6400 4950 5950 4950
Wire Wire Line
	5950 4950 5950 4900
Wire Wire Line
	5950 4900 5900 4900
Wire Wire Line
	6400 4850 6000 4850
Wire Wire Line
	6000 4850 6000 4800
Wire Wire Line
	6000 4800 5900 4800
Wire Wire Line
	5900 5100 6500 5100
Wire Wire Line
	1600 6000 1000 6000
Wire Wire Line
	1000 6000 1000 5500
Connection ~ 1000 5500
$Comp
L power:+2V5 #PWR?
U 1 1
P 1100 6300
AR Path="/60FA358D/611B9D46" Ref="#PWR?"  Part="1" 
AR Path="/60F8D8A8/611B9D46" Ref="#PWR?"  Part="1" 
AR Path="/61041226/611B9D46" Ref="#PWR?"  Part="1" 
AR Path="/610426AE/611B9D46" Ref="#PWR0409"  Part="1" 
F 0 "#PWR0409" H 1100 6150 50  0001 C CNN
F 1 "+2V5" H 1115 6473 50  0000 C CNN
F 2 "" H 1100 6300 50  0001 C CNN
F 3 "" H 1100 6300 50  0001 C CNN
	1    1100 6300
	1    0    0    -1  
$EndComp
Wire Wire Line
	1500 6400 1500 6200
Wire Wire Line
	1500 6200 1600 6200
$Comp
L Device:R_Small R?
U 1 1
P 2100 6400
AR Path="/60F8D8A8/611CC7CE" Ref="R?"  Part="1" 
AR Path="/61041226/611CC7CE" Ref="R?"  Part="1" 
AR Path="/610426AE/611CC7CE" Ref="R420"  Part="1" 
F 0 "R420" V 1904 6400 50  0000 C CNN
F 1 "100k" V 1995 6400 50  0000 C CNN
F 2 "Resistor_SMD:R_0805_2012Metric_Pad1.20x1.40mm_HandSolder" H 2100 6400 50  0001 C CNN
F 3 "~" H 2100 6400 50  0001 C CNN
F 4 "C149504" H 2100 6400 50  0001 C CNN "LCSC"
	1    2100 6400
	0    1    1    0   
$EndComp
$Comp
L Device:R_Small R?
U 1 1
P 1300 6400
AR Path="/60F8D8A8/611CE662" Ref="R?"  Part="1" 
AR Path="/61041226/611CE662" Ref="R?"  Part="1" 
AR Path="/610426AE/611CE662" Ref="R419"  Part="1" 
F 0 "R419" V 1104 6400 50  0000 C CNN
F 1 "39k" V 1195 6400 50  0000 C CNN
F 2 "Resistor_SMD:R_0805_2012Metric_Pad1.20x1.40mm_HandSolder" H 1300 6400 50  0001 C CNN
F 3 "~" H 1300 6400 50  0001 C CNN
F 4 "C25826" H 1300 6400 50  0001 C CNN "LCSC"
	1    1300 6400
	0    1    1    0   
$EndComp
Wire Wire Line
	1100 6300 1100 6400
Wire Wire Line
	1100 6400 1200 6400
Wire Wire Line
	2300 6400 2300 6100
Wire Wire Line
	2300 6100 2200 6100
Wire Wire Line
	2200 6400 2300 6400
Wire Wire Line
	1400 6400 1500 6400
Connection ~ 1500 6400
Wire Wire Line
	1500 6400 2000 6400
$Comp
L Device:R_Small R?
U 1 1
P 2500 6100
AR Path="/60F8D8A8/611D7FE8" Ref="R?"  Part="1" 
AR Path="/61041226/611D7FE8" Ref="R?"  Part="1" 
AR Path="/610426AE/611D7FE8" Ref="R418"  Part="1" 
F 0 "R418" V 2304 6100 50  0000 C CNN
F 1 "180" V 2395 6100 50  0000 C CNN
F 2 "Resistor_SMD:R_0805_2012Metric_Pad1.20x1.40mm_HandSolder" H 2500 6100 50  0001 C CNN
F 3 "~" H 2500 6100 50  0001 C CNN
F 4 "C25270" H 2500 6100 50  0001 C CNN "LCSC"
	1    2500 6100
	0    1    1    0   
$EndComp
Text Label 2900 6100 2    50   ~ 0
LEDlfo
$Comp
L Device:LED D403
U 1 1
P 2900 6350
F 0 "D403" V 2939 6232 50  0000 R CNN
F 1 "LED" V 2848 6232 50  0000 R CNN
F 2 "LED_THT:LED_D5.0mm" H 2900 6350 50  0001 C CNN
F 3 "~" H 2900 6350 50  0001 C CNN
	1    2900 6350
	0    -1   -1   0   
$EndComp
$Comp
L power:GNDA #PWR?
U 1 1
P 2800 6600
AR Path="/60F8D8A8/611DB97C" Ref="#PWR?"  Part="1" 
AR Path="/61041226/611DB97C" Ref="#PWR?"  Part="1" 
AR Path="/610426AE/611DB97C" Ref="#PWR0410"  Part="1" 
F 0 "#PWR0410" H 2800 6350 50  0001 C CNN
F 1 "GNDA" V 2800 6400 50  0000 C CNN
F 2 "" H 2800 6600 50  0001 C CNN
F 3 "" H 2800 6600 50  0001 C CNN
	1    2800 6600
	0    1    1    0   
$EndComp
Wire Wire Line
	2800 6600 2900 6600
Wire Wire Line
	2900 6600 2900 6500
Wire Wire Line
	2900 6200 2900 6100
Wire Wire Line
	2300 6100 2400 6100
Wire Wire Line
	2600 6100 2900 6100
Connection ~ 2300 6100
Text HLabel 6900 6000 0    50   Input ~ 0
TP4_VBIAS
$Comp
L Device:R_Small R?
U 1 1
P 6500 5300
AR Path="/60F8D8A8/611ED4E5" Ref="R?"  Part="1" 
AR Path="/61041226/611ED4E5" Ref="R?"  Part="1" 
AR Path="/610426AE/611ED4E5" Ref="R414"  Part="1" 
F 0 "R414" V 6304 5300 50  0000 C CNN
F 1 "2k2" V 6395 5300 50  0000 C CNN
F 2 "Resistor_SMD:R_0805_2012Metric_Pad1.20x1.40mm_HandSolder" H 6500 5300 50  0001 C CNN
F 3 "~" H 6500 5300 50  0001 C CNN
F 4 "C17520" H 6500 5300 50  0001 C CNN "LCSC"
	1    6500 5300
	1    0    0    1   
$EndComp
$Comp
L Device:R_Small R?
U 1 1
P 6500 5700
AR Path="/60F8D8A8/611EF56A" Ref="R?"  Part="1" 
AR Path="/61041226/611EF56A" Ref="R?"  Part="1" 
AR Path="/610426AE/611EF56A" Ref="R415"  Part="1" 
F 0 "R415" V 6304 5700 50  0000 C CNN
F 1 "2k2" V 6395 5700 50  0000 C CNN
F 2 "Resistor_SMD:R_0805_2012Metric_Pad1.20x1.40mm_HandSolder" H 6500 5700 50  0001 C CNN
F 3 "~" H 6500 5700 50  0001 C CNN
F 4 "C17520" H 6500 5700 50  0001 C CNN "LCSC"
	1    6500 5700
	1    0    0    1   
$EndComp
$Comp
L power:GNDA #PWR?
U 1 1
P 6400 5900
AR Path="/60F8D8A8/611F08A5" Ref="#PWR?"  Part="1" 
AR Path="/61041226/611F08A5" Ref="#PWR?"  Part="1" 
AR Path="/610426AE/611F08A5" Ref="#PWR0408"  Part="1" 
F 0 "#PWR0408" H 6400 5650 50  0001 C CNN
F 1 "GNDA" V 6400 5700 50  0000 C CNN
F 2 "" H 6400 5900 50  0001 C CNN
F 3 "" H 6400 5900 50  0001 C CNN
	1    6400 5900
	0    1    1    0   
$EndComp
Wire Wire Line
	6400 5900 6500 5900
Wire Wire Line
	6500 5900 6500 5800
Wire Wire Line
	6500 5600 6500 5500
Wire Wire Line
	6500 5200 6500 5100
Text HLabel 7650 5750 2    50   Output ~ 0
TP1_PITCH
$Comp
L Device:R_POT RV?
U 1 1
P 7000 5750
AR Path="/60F8D8A8/61204AED" Ref="RV?"  Part="1" 
AR Path="/61041226/61204AED" Ref="RV?"  Part="1" 
AR Path="/610426AE/61204AED" Ref="RV402"  Part="1" 
F 0 "RV402" H 6930 5796 50  0000 R CNN
F 1 "20k" H 6930 5705 50  0000 R CNN
F 2 "Connector_PinHeader_2.54mm:PinHeader_1x03_P2.54mm_Vertical" H 7000 5750 50  0001 C CNN
F 3 "~" H 7000 5750 50  0001 C CNN
	1    7000 5750
	1    0    0    -1  
$EndComp
Wire Wire Line
	6900 6000 7000 6000
Wire Wire Line
	7000 6000 7000 5900
Wire Wire Line
	7000 5600 7000 5500
Wire Wire Line
	7000 5500 6500 5500
Connection ~ 6500 5500
Wire Wire Line
	6500 5500 6500 5400
$Comp
L Device:R_Small R?
U 1 1
P 7450 5750
AR Path="/60F8D8A8/61212136" Ref="R?"  Part="1" 
AR Path="/61041226/61212136" Ref="R?"  Part="1" 
AR Path="/610426AE/61212136" Ref="R416"  Part="1" 
F 0 "R416" V 7254 5750 50  0000 C CNN
F 1 "2k2" V 7345 5750 50  0000 C CNN
F 2 "Resistor_SMD:R_0805_2012Metric_Pad1.20x1.40mm_HandSolder" H 7450 5750 50  0001 C CNN
F 3 "~" H 7450 5750 50  0001 C CNN
F 4 "C17520" H 7450 5750 50  0001 C CNN "LCSC"
	1    7450 5750
	0    1    -1   0   
$EndComp
Wire Wire Line
	7650 5750 7550 5750
Wire Wire Line
	7350 5750 7250 5750
Text HLabel 9150 5750 2    50   Output ~ 0
TP9_CUTOFF
$Comp
L Device:R_POT RV?
U 1 1
P 8500 5750
AR Path="/60F8D8A8/612189FF" Ref="RV?"  Part="1" 
AR Path="/61041226/612189FF" Ref="RV?"  Part="1" 
AR Path="/610426AE/612189FF" Ref="RV403"  Part="1" 
F 0 "RV403" H 8430 5796 50  0000 R CNN
F 1 "20k" H 8430 5705 50  0000 R CNN
F 2 "Connector_PinHeader_2.54mm:PinHeader_1x03_P2.54mm_Vertical" H 8500 5750 50  0001 C CNN
F 3 "~" H 8500 5750 50  0001 C CNN
	1    8500 5750
	1    0    0    -1  
$EndComp
$Comp
L Device:R_Small R?
U 1 1
P 8950 5750
AR Path="/60F8D8A8/61218A05" Ref="R?"  Part="1" 
AR Path="/61041226/61218A05" Ref="R?"  Part="1" 
AR Path="/610426AE/61218A05" Ref="R417"  Part="1" 
F 0 "R417" V 8754 5750 50  0000 C CNN
F 1 "10k" V 8845 5750 50  0000 C CNN
F 2 "Resistor_SMD:R_0805_2012Metric_Pad1.20x1.40mm_HandSolder" H 8950 5750 50  0001 C CNN
F 3 "~" H 8950 5750 50  0001 C CNN
F 4 "C17414" H 8950 5750 50  0001 C CNN "LCSC"
	1    8950 5750
	0    1    -1   0   
$EndComp
Wire Wire Line
	9150 5750 9050 5750
Wire Wire Line
	8850 5750 8750 5750
Wire Wire Line
	7000 5500 8500 5500
Wire Wire Line
	8500 5500 8500 5600
Connection ~ 7000 5500
Wire Wire Line
	8500 5900 8500 6000
Wire Wire Line
	8500 6000 7000 6000
Connection ~ 7000 6000
Text Label 6500 5100 2    50   ~ 0
LFOselection
Text Label 7650 5650 2    50   ~ 0
modPitch
Wire Wire Line
	7650 5650 7250 5650
Wire Wire Line
	7250 5650 7250 5750
Connection ~ 7250 5750
Wire Wire Line
	7250 5750 7150 5750
Text Label 9150 5650 2    50   ~ 0
modFilter
Wire Wire Line
	9150 5650 8750 5650
Wire Wire Line
	8750 5650 8750 5750
Connection ~ 8750 5750
Wire Wire Line
	8750 5750 8650 5750
Text Label 2400 5100 0    50   ~ 0
trimLFOsymm
$Comp
L Device:C_Small C?
U 1 1
P 4100 1300
AR Path="/6108EB2F" Ref="C?"  Part="1" 
AR Path="/60FA358D/6108EB2F" Ref="C?"  Part="1" 
AR Path="/610426AE/6108EB2F" Ref="C403"  Part="1" 
F 0 "C403" H 4008 1254 50  0000 R CNN
F 1 "100u" H 4008 1345 50  0000 R CNN
F 2 "Capacitor_SMD:C_1206_3216Metric_Pad1.42x1.75mm_HandSolder" H 4100 1300 50  0001 C CNN
F 3 "~" H 4100 1300 50  0001 C CNN
F 4 "C312983" H 4100 1300 50  0001 C CNN "LCSC"
	1    4100 1300
	-1   0    0    -1  
$EndComp
$Comp
L power:+2V5 #PWR?
U 1 1
P 3550 6050
AR Path="/60FA358D/61CF3577" Ref="#PWR?"  Part="1" 
AR Path="/60F8D8A8/61CF3577" Ref="#PWR?"  Part="1" 
AR Path="/61041226/61CF3577" Ref="#PWR?"  Part="1" 
AR Path="/610426AE/61CF3577" Ref="#PWR0411"  Part="1" 
F 0 "#PWR0411" H 3550 5900 50  0001 C CNN
F 1 "+2V5" H 3565 6223 50  0000 C CNN
F 2 "" H 3550 6050 50  0001 C CNN
F 3 "" H 3550 6050 50  0001 C CNN
	1    3550 6050
	1    0    0    -1  
$EndComp
Wire Wire Line
	3950 6350 3850 6350
Wire Wire Line
	3850 6350 3850 6550
Wire Wire Line
	3850 6550 4650 6550
Wire Wire Line
	4650 6550 4650 6250
Wire Wire Line
	4650 6250 4550 6250
Wire Wire Line
	3550 6050 3550 6150
Wire Wire Line
	3850 6150 3950 6150
$Comp
L Device:R_Small R?
U 1 1
P 3750 6150
AR Path="/60F8D8A8/61D0241D" Ref="R?"  Part="1" 
AR Path="/61041226/61D0241D" Ref="R?"  Part="1" 
AR Path="/610426AE/61D0241D" Ref="R421"  Part="1" 
F 0 "R421" V 3554 6150 50  0000 C CNN
F 1 "100k" V 3645 6150 50  0000 C CNN
F 2 "Resistor_SMD:R_0805_2012Metric_Pad1.20x1.40mm_HandSolder" H 3750 6150 50  0001 C CNN
F 3 "~" H 3750 6150 50  0001 C CNN
F 4 "C149504" H 3750 6150 50  0001 C CNN "LCSC"
	1    3750 6150
	0    1    1    0   
$EndComp
Wire Wire Line
	3550 6150 3650 6150
Text HLabel 8600 5500 2    50   Output ~ 0
LFO_SIGNAL
Wire Wire Line
	8600 5500 8500 5500
Connection ~ 8500 5500
$EndSCHEMATC
